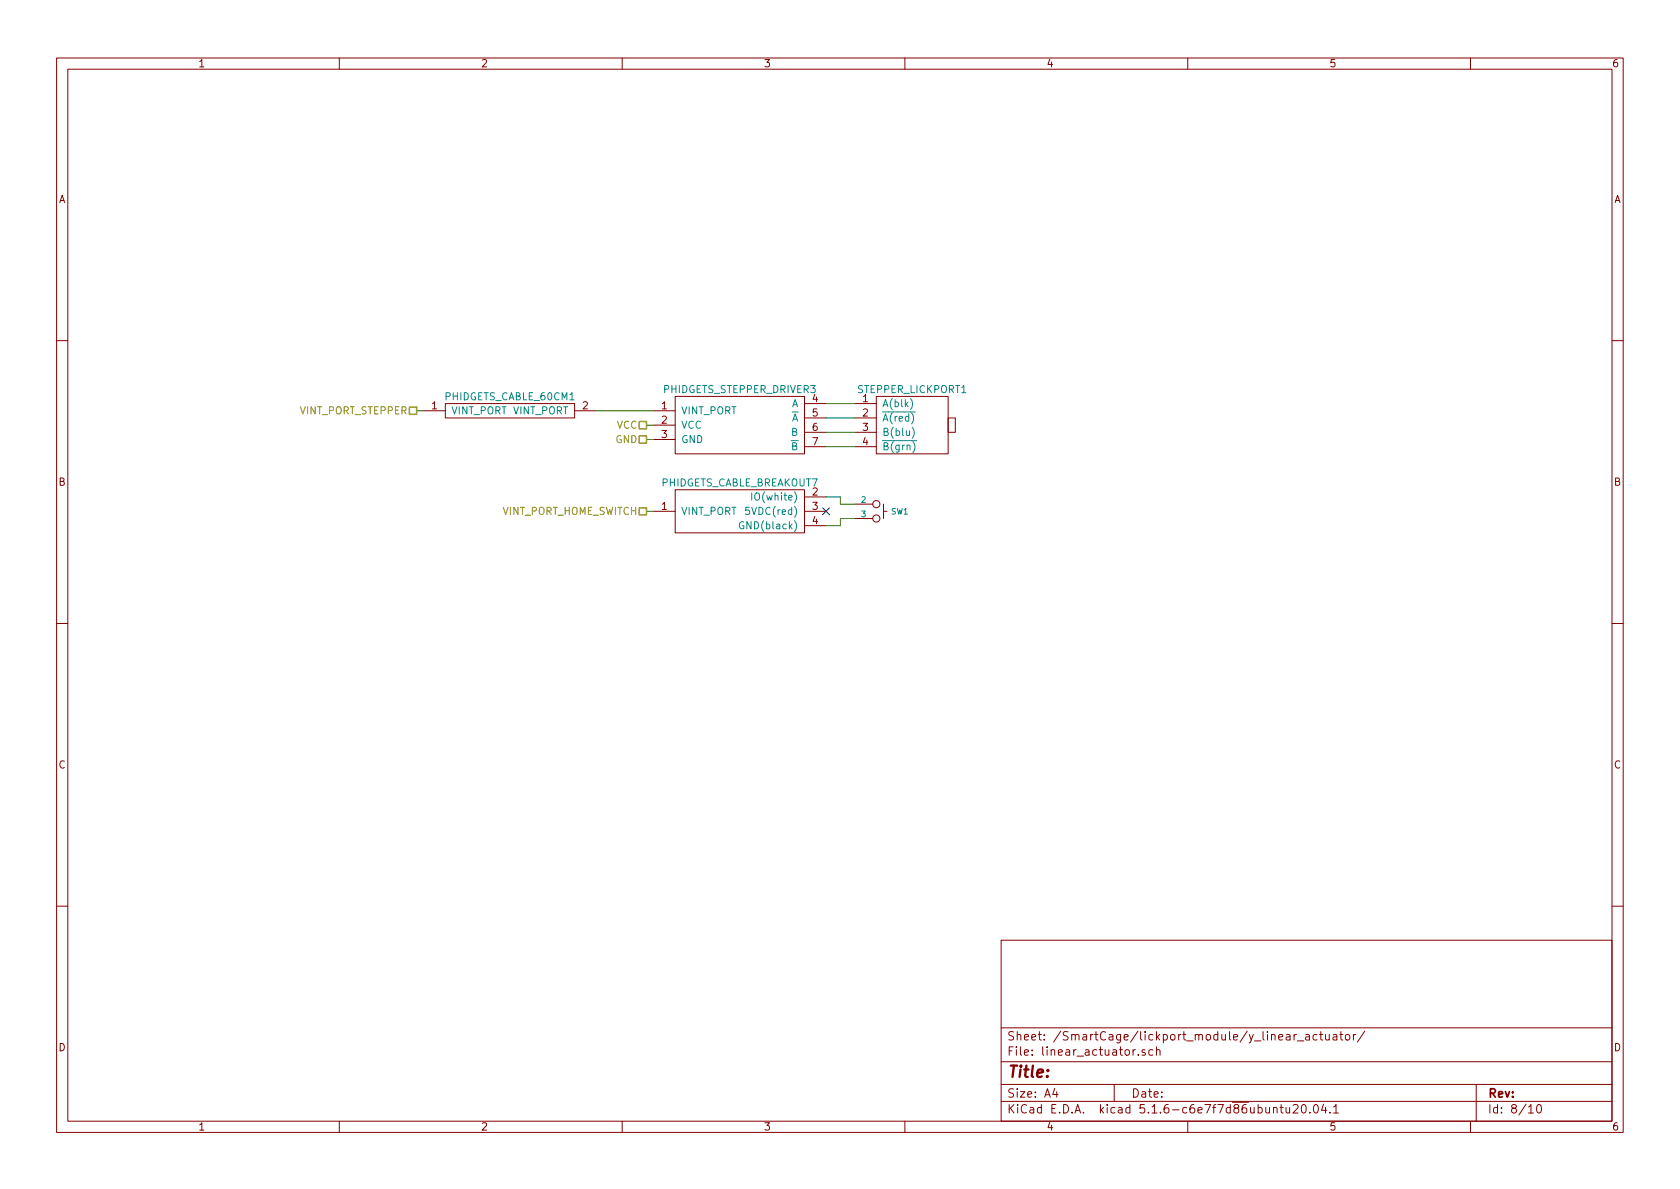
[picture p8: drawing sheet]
EESchema Schematic File Version 4
EELAYER 30 0
EELAYER END
$Descr A4 11693 8268
encoding utf-8
Sheet 10 10
Title ""
Date ""
Rev ""
Comp ""
Comment1 ""
Comment2 ""
Comment3 ""
Comment4 ""
$EndDescr
$Comp
L smart_cage_wiring:STEPPER_LICKPORT STEPPER_LICKPORT?
U 1 1
P 6350 2950
AR Path="/5EDA5871/5EE1EED5/5EE47B7C" Ref="STEPPER_LICKPORT?"  Part="1" 
AR Path="/5EDA5871/5EE1EED5/5EE414DC/5EE47B7C" Ref="STEPPER_LICKPORT3"  Part="1" 
AR Path="/5EDA5871/5EE1EED5/5EE5C43F/5EE47B7C" Ref="STEPPER_LICKPORT1"  Part="1" 
AR Path="/5EDA5871/5EE1EED5/5EE5CC43/5EE47B7C" Ref="STEPPER_LICKPORT2"  Part="1" 
F 0 "STEPPER_LICKPORT3" H 6350 3200 50  0000 C CNN
F 1 "STEPPER_LICKPORT" H 6350 2700 50  0001 C CNN
F 2 "" H 6350 2950 50  0001 C CNN
F 3 "" H 6350 2950 50  0001 C CNN
F 4 "haydonkerk" H 6350 2950 50  0001 C CNN "Vendor"
F 5 "19842-12" H 6350 2950 50  0001 C CNN "PartNumber"
F 6 "Linear Actuator 3in" H 6350 2950 50  0001 C CNN "Description"
	1    6350 2950
	1    0    0    -1  
$EndComp
$Comp
L smart_cage_wiring:SWITCH_LICKPORT SW?
U 1 1
P 6100 3550
AR Path="/5EDA5871/5EE1EED5/5EE47B82" Ref="SW?"  Part="1" 
AR Path="/5EDA5871/5EE1EED5/5EE414DC/5EE47B82" Ref="SWITCH_LICKPORT1"  Part="1" 
AR Path="/5EDA5871/5EE1EED5/5EE5C43F/5EE47B82" Ref="SW1"  Part="1" 
AR Path="/5EDA5871/5EE1EED5/5EE5CC43/5EE47B82" Ref="SW2"  Part="1" 
F 0 "SWITCH_LICKPORT1" H 6200 3550 40  0000 L CNN
F 1 "SWITCH_LICKPORT" H 6100 3450 40  0001 C CNN
F 2 "" H 6200 3750 60  0001 C CNN
F 3 "" V 6050 3550 60  0000 C CNN
	1    6100 3550
	1    0    0    -1  
$EndComp
$Comp
L smart_cage_wiring:PHIDGETS_CABLE_BREAKOUT PHIDGETS_CABLE_BREAKOUT?
U 1 1
P 5150 3550
AR Path="/5EDA5871/5EE1EED5/5EE47B8B" Ref="PHIDGETS_CABLE_BREAKOUT?"  Part="1" 
AR Path="/5EDA5871/5EE1EED5/5EE414DC/5EE47B8B" Ref="PHIDGETS_CABLE_BREAKOUT9"  Part="1" 
AR Path="/5EDA5871/5EE1EED5/5EE5C43F/5EE47B8B" Ref="PHIDGETS_CABLE_BREAKOUT7"  Part="1" 
AR Path="/5EDA5871/5EE1EED5/5EE5CC43/5EE47B8B" Ref="PHIDGETS_CABLE_BREAKOUT8"  Part="1" 
F 0 "PHIDGETS_CABLE_BREAKOUT9" H 5150 3750 50  0000 C CNN
F 1 "PHIDGETS_CABLE_BREAKOUT" H 5150 3350 50  0001 C CNN
F 2 "" H 5150 3550 50  0001 C CNN
F 3 "" H 5150 3550 50  0001 C CNN
F 4 "phidgets" H 5150 3550 50  0001 C CNN "Vendor"
F 5 "3002_0" H 5150 3550 50  0001 C CNN "PartNumber"
F 6 "Phidget Cable 60cm" H 5150 3550 50  0001 C CNN "Description"
	1    5150 3550
	1    0    0    -1  
$EndComp
NoConn ~ 5750 3550
$Comp
L smart_cage_wiring:PHIDGETS_STEPPER_DRIVER PHIDGETS_STEPPER_DRIVER?
U 1 1
P 5150 2950
AR Path="/5EDA5871/5EE1EED5/5EE47B9B" Ref="PHIDGETS_STEPPER_DRIVER?"  Part="1" 
AR Path="/5EDA5871/5EE1EED5/5EE414DC/5EE47B9B" Ref="PHIDGETS_STEPPER_DRIVER5"  Part="1" 
AR Path="/5EDA5871/5EE1EED5/5EE5C43F/5EE47B9B" Ref="PHIDGETS_STEPPER_DRIVER3"  Part="1" 
AR Path="/5EDA5871/5EE1EED5/5EE5CC43/5EE47B9B" Ref="PHIDGETS_STEPPER_DRIVER4"  Part="1" 
F 0 "PHIDGETS_STEPPER_DRIVER5" H 5150 3200 50  0000 C CNN
F 1 "PHIDGETS_STEPPER_DRIVER" H 5150 2700 50  0001 C CNN
F 2 "" H 5150 2950 50  0001 C CNN
F 3 "" H 5150 2950 50  0001 C CNN
F 4 "phidgets" H 5150 2950 50  0001 C CNN "Vendor"
F 5 "HUB0000_0" H 5150 2950 50  0001 C CNN "PartNumber"
F 6 "VINT Hub Phidget" H 5150 2950 50  0001 C CNN "Description"
	1    5150 2950
	1    0    0    -1  
$EndComp
Wire Wire Line
	5750 2800 5950 2800
Wire Wire Line
	5750 2900 5950 2900
Wire Wire Line
	5750 3000 5950 3000
Wire Wire Line
	5750 3100 5950 3100
Wire Wire Line
	4500 3550 4550 3550
Wire Wire Line
	4500 2950 4550 2950
Wire Wire Line
	4500 3050 4550 3050
Text HLabel 2900 2850 0    50   UnSpc ~ 0
VINT_PORT_STEPPER
Text HLabel 4500 3550 0    50   UnSpc ~ 0
VINT_PORT_HOME_SWITCH
Text HLabel 4500 2950 0    50   UnSpc ~ 0
VCC
Text HLabel 4500 3050 0    50   UnSpc ~ 0
GND
$Comp
L smart_cage_wiring:PHIDGETS_CABLE_60CM PHIDGETS_CABLE_60CM?
U 1 1
P 3550 2850
AR Path="/5EDA5871/5EE1EED5/5EE50E21" Ref="PHIDGETS_CABLE_60CM?"  Part="1" 
AR Path="/5EDA5871/5EE1EED5/5EE414DC/5EE50E21" Ref="PHIDGETS_CABLE_60CM3"  Part="1" 
AR Path="/5EDA5871/5EE1EED5/5EE5C43F/5EE50E21" Ref="PHIDGETS_CABLE_60CM1"  Part="1" 
AR Path="/5EDA5871/5EE1EED5/5EE5CC43/5EE50E21" Ref="PHIDGETS_CABLE_60CM2"  Part="1" 
F 0 "PHIDGETS_CABLE_60CM3" H 3550 2950 50  0000 C CNN
F 1 "PHIDGETS_CABLE_60CM" H 3550 2750 50  0001 C CNN
F 2 "" H 3550 2850 50  0001 C CNN
F 3 "" H 3550 2850 50  0001 C CNN
F 4 "phidgets" H 3550 2850 50  0001 C CNN "Vendor"
F 5 "3002_0" H 3550 2850 50  0001 C CNN "PartNumber"
F 6 "Phidget Cable 60cm" H 3550 2850 50  0001 C CNN "Description"
	1    3550 2850
	1    0    0    -1  
$EndComp
Wire Wire Line
	2900 2850 2950 2850
Wire Wire Line
	4150 2850 4550 2850
Wire Wire Line
	5750 3450 5850 3450
Wire Wire Line
	5850 3450 5850 3500
Wire Wire Line
	5850 3500 5950 3500
Wire Wire Line
	5750 3650 5850 3650
Wire Wire Line
	5850 3650 5850 3600
Wire Wire Line
	5850 3600 5950 3600
$EndSCHEMATC
